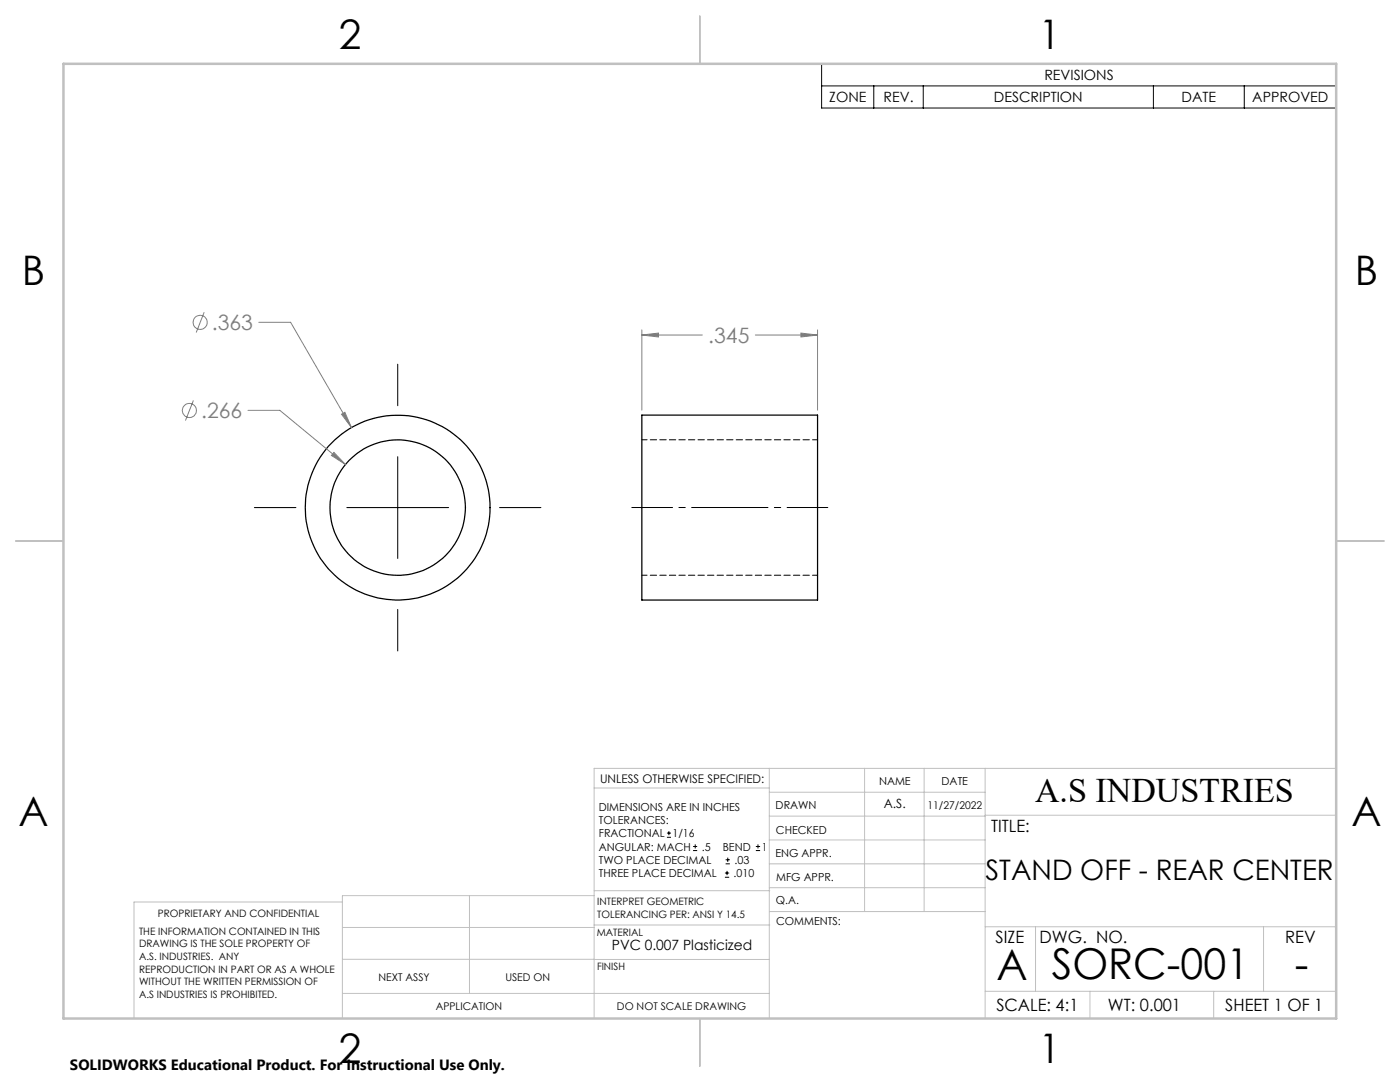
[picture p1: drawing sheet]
<svg xmlns="http://www.w3.org/2000/svg" width="279mm" height="216mm" viewBox="0 0 279 216" stroke-linecap="round" stroke-linejoin="round" font-family="sans-serif">
<g fill="none" stroke="#000" stroke-width=".25">
<path d="M128.1 82.8h35.1v36.9h-35.1z"/>
<circle cx="79.4" cy="101.3" r="18.4"/>
<circle cx="79.4" cy="101.3" r="13.5"/>
</g>
<path d="M163.2 87.8h-35.1M128.1 114.8h35.1" fill="none" stroke="#000" stroke-width=".2" stroke-dasharray="1.3 .6" stroke-dashoffset=".3"/>
<g fill="none" stroke="#808080" stroke-width=".2">
<path d="M38.6 79.9l-1.6 4M40.7 62.3l-1.5 4.1M51.6 64.3h6.4l12.1 21M128.1 66.9l3.3-.4v.7zM128.1 65.8v16M128.1 66.9h12.1M150.7 66.9h12.5M159.8 66.5l3.4 .4-3.4 .3zM163.2 65.8v16M49.5 81.9h6.3l13.1 10.8M66.6 90.3l2.3 2.4-2.8-1.8zM68.2 82.7l.6-.4 1.3 3z"/>
<circle cx="39.9" cy="64.3" r="1.4"/>
<circle cx="37.8" cy="81.9" r="1.41"/>
</g>
<g fill="none" stroke="#000" stroke-width=".2">
<path d="M164 12.7h102.7v8.9h-102.7zM164 17.1h102.7M174.4 17.1v4.5M184.3 17.1v4.5M230.2 17.1v4.5M248.3 17.1v4.5M79.4 72.7v8.3M79.4 91.1v20.3M50.8 101.3h8.3M69.2 101.3h20.3M99.7 101.3h8.2M79.4 121.6v8.3"/>
<path d="M133.1 167.1h.8M133.1 166.2h.8M133.5 165.8v.9M138.3 169.7h.8M138.3 168.9h.8M138.7 168.5v.8M144.7 175h.8M144.7 174.2h.8M144.8 172.4h.9M144.8 171.6h.9M145.1 173.8v.8M145.2 171.1v.9"/>
<path d="M150.8 169.7h.9M150.8 168.9h.9M151.3 168.5v.8"/>
</g>
<path d="M165.2 101.3h-39.1" fill="none" stroke="#000" stroke-width=".2" stroke-dasharray="15.2 1.3 1.3 1.3" stroke-dashoffset="7.1"/>
<g fill="none" stroke="#c0c0c0" stroke-width=".2">
<path d="M118.6 157.2h34.9M153.5 153.3v49.9M153.5 158.1h43.1M172.5 153.3v28.6M184.4 153.3v28.6M196.6 153.3v49.9M266.7 153.3h-148.1v49.9M68.3 180h-41.6v23.2M93.7 178.7v19.5M118.6 178.7h-50.3v24.5M118.6 177.7h35M153.5 167.6h43.1"/>
<path d="M153.5 162.8h43.1M153.5 172.4h43.1M153.5 177.1h43.1M196.6 162.7h70.1M68.3 198.2h85.2M68.3 191.4l85.2 .1M68.3 185.1h50.3M118.6 184.6h35M153.6 181.9h43M196.6 197.8h70.1M196.6 184.9h70.1M206.7 184.9v12.9"/>
<path d="M217.5 197.8v5.4M242.2 197.8v5.4M252.2 184.9v12.9"/>
</g>
<path d="M139.7 3.2v9.5M3.1 107.9h9.6M266.7 107.9h9.5M139.7 203.2v9.6" fill="none" stroke="#c0c0c0" stroke-width=".25"/>
<path d="M12.7 12.7h254v190.5h-254z" fill="none" stroke="#c0c0c0" stroke-width=".5"/>
<path d="M68.2 82.7l1.9 2.6-1.3-3zM66.6 90.3l-.5 .6 2.8 1.8zM128.1 66.9l3.3-.4v.7zM159.8 66.5l3.4 .4-3.4 .3z" fill="#808080"/>
<g font-size="8.5">
<text x="198.9" y="195.5">A</text>
<text x="209.9" y="195.4">SORC-001</text>
<text x="258.4" y="195.4">-</text>
</g>
<g font-size="8.1">
<text x="67.6" y="9.7">2</text>
<text x="207.3" y="9.7">1</text>
<text x="4.4" y="57">B</text>
<text x="270.4" y="57">B</text>
<text x="3.7" y="164.9">A</text>
<text x="269.7" y="164.9">A</text>
<text x="67.6" y="212.2">2</text>
<text x="207.3" y="212.2">1</text>
</g>
<text font-size="6.9" x="206.6" y="160.1">A.S INDUSTRIES</text>
<text font-size="5.6" x="196.7" y="175.6">STAND OFF - REAR CENTER</text>
<g font-size="4.2" fill="#808080">
<text x="42.3" y="65.9">.363</text>
<text x="141.4" y="68.4">.345</text>
<text x="40.1" y="83.4">.266</text>
</g>
<g font-size="3.4">
<text x="197.8" y="166">TITLE:</text>
<text x="198.7" y="188.1">SIZE</text>
<text x="207.5" y="188.1">DWG. NO.</text>
<text x="256.5" y="188.2">REV</text>
<text x="198.8" y="201.7">SCALE: 4:1</text>
<text x="221.1" y="201.7">WT: 0.001</text>
<text x="244.5" y="201.7">SHEET 1 OF 1</text>
</g>
<text font-size="3" x="14" y="213.5">SOLIDWORKS Educational Product. For Instructional Use Only.</text>
<g font-size="2.8">
<text x="208.4" y="16">REVISIONS</text>
<text x="165.5" y="20.4">ZONE</text>
<text x="176.3" y="20.4">REV.</text>
<text x="198.4" y="20.4">DESCRIPTION</text>
<text x="235.8" y="20.4">DATE</text>
<text x="249.9" y="20.4">APPROVED</text>
<text x="122.1" y="189.5">PVC 0.007 Plasticized</text>
</g>
<text font-size="2.5" x="176.4" y="161.3">A.S.</text>
<text font-size="2.4" x="119.8" y="156.2">UNLESS OTHERWISE SPECIFIED:</text>
<g font-size="2.2">
<text x="119.5" y="161.8">DIMENSIONS ARE IN INCHES</text>
<text x="154.8" y="161.4">DRAWN</text>
<text x="175.4" y="156.6">NAME</text>
<text x="187.9" y="156.7">DATE</text>
<text x="119.5" y="164.4">TOLERANCES:</text>
<text x="119.5" y="167.1">FRACTIONAL</text>
<text x="134.2" y="167.1">1/16</text>
<text x="154.9" y="166.3">CHECKED</text>
<text x="119.5" y="172.4">TWO PLACE DECIMAL</text>
<text x="119.5" y="169.7">ANGULAR: MACH</text>
<text x="140.1" y="169.7">.5</text>
<text x="144.2" y="169.7">BEND</text>
<text x="146.6" y="172.4">.03</text>
<text x="152" y="169.7">1</text>
<text x="154.8" y="171">ENG APPR.</text>
<text x="119.5" y="175">THREE PLACE DECIMAL</text>
<text x="146.4" y="175">.010</text>
<text x="154.9" y="175.7">MFG APPR.</text>
<text x="154.9" y="180.4">Q.A.</text>
<text x="154.9" y="184.6">COMMENTS:</text>
</g>
<g font-size="2.1">
<text x="185.1" y="161.4">11/27/2022</text>
<text x="75.5" y="195.7">NEXT ASSY</text>
<text x="100.9" y="195.7">USED ON</text>
<text x="86.9" y="201.5">APPLICATION</text>
<text x="123.1" y="201.6">DO NOT SCALE DRAWING</text>
</g>
<g font-size="2">
<text x="31.5" y="182.9">PROPRIETARY AND CONFIDENTIAL</text>
<text x="119.2" y="180.6">INTERPRET GEOMETRIC</text>
<text x="119.2" y="183.1">TOLERANCING PER: ANSI Y 14.5</text>
<text x="27.8" y="186.5">THE INFORMATION CONTAINED IN THIS</text>
<text x="27.8" y="189">DRAWING IS THE SOLE PROPERTY OF</text>
<text x="27.8" y="191.6">A.S. INDUSTRIES. ANY</text>
<text x="119.1" y="186.7">MATERIAL</text>
<text x="27.8" y="194.1">REPRODUCTION IN PART OR AS A WHOLE</text>
<text x="27.8" y="196.6">WITHOUT THE WRITTEN PERMISSION OF</text>
<text x="119.1" y="193.5">FINISH</text>
<text x="27.8" y="199.1">A.S INDUSTRIES IS PROHIBITED.</text>
</g>
</svg>
